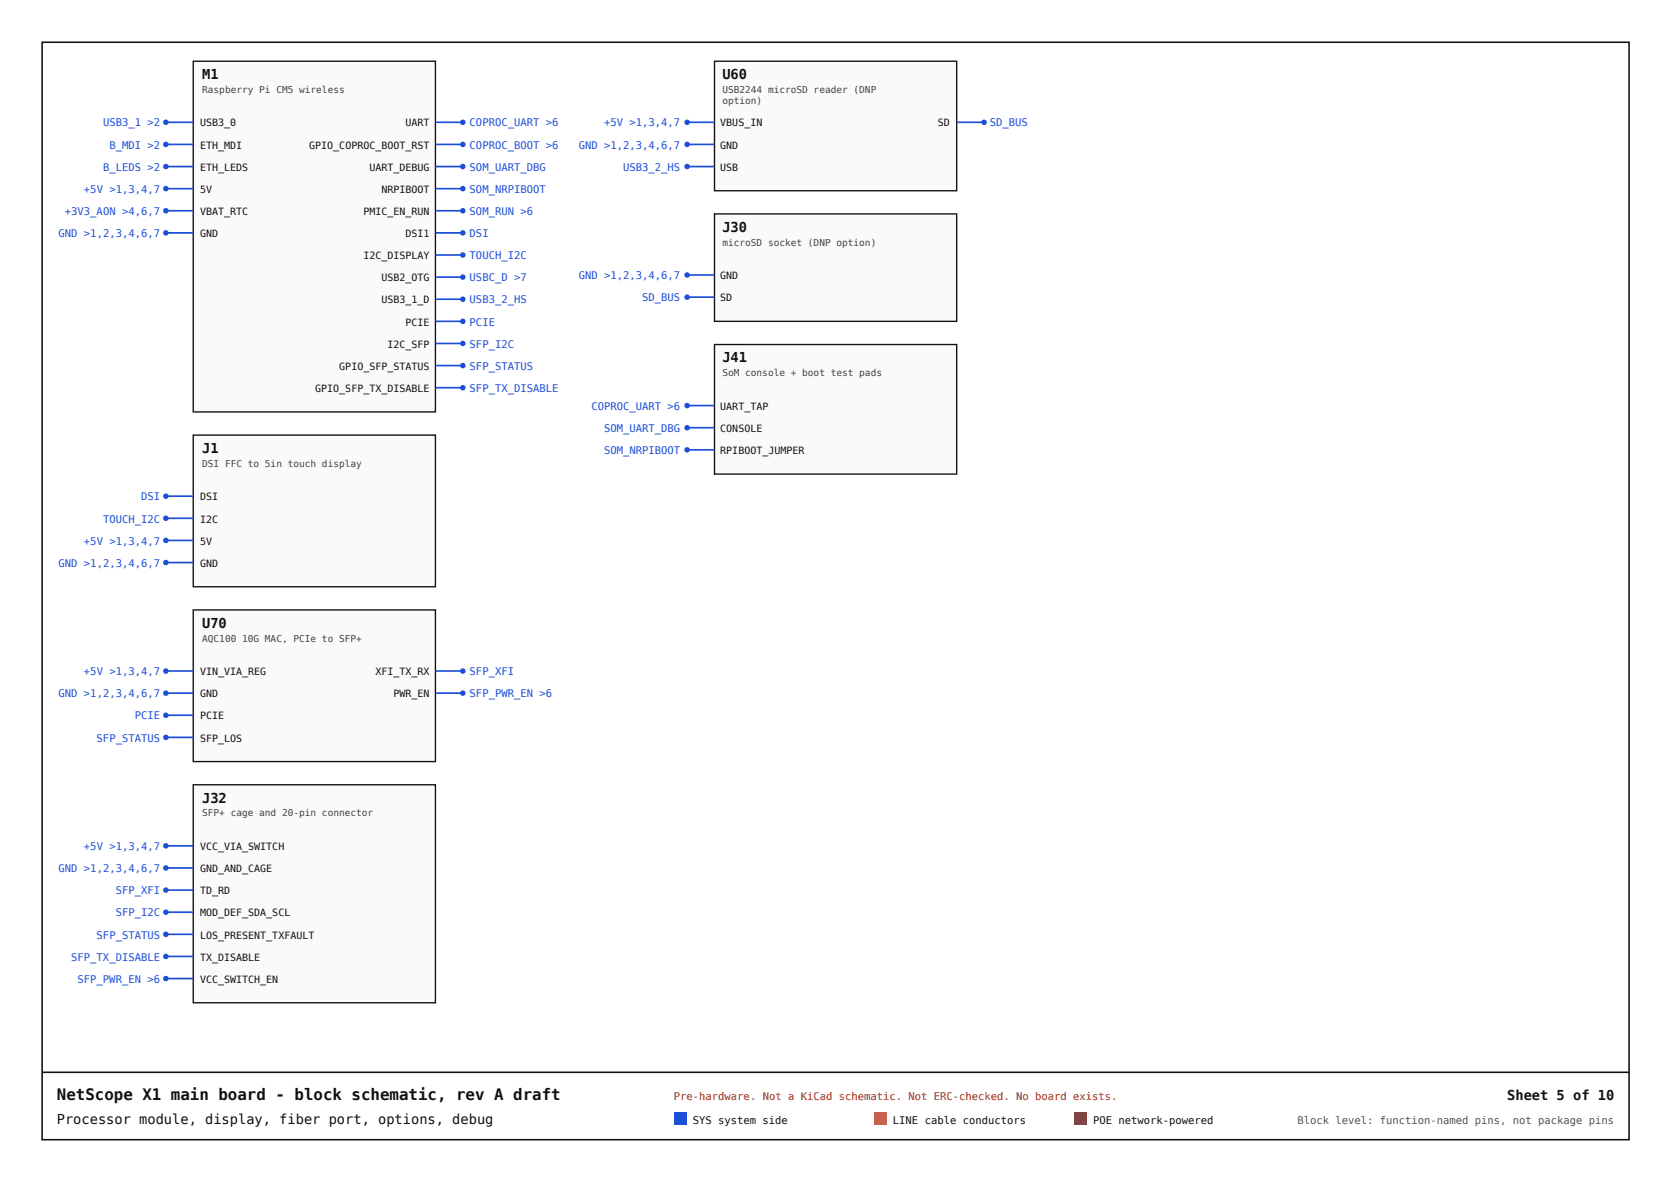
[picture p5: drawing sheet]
<svg xmlns="http://www.w3.org/2000/svg" width="420mm" height="297mm" viewBox="0 0 420 297" stroke-linecap="round" stroke-linejoin="round" font-family="sans-serif">
<path d="M48.6 15.4h60.8v88.1h-60.8z" fill="#fafafa"/>
<path d="M48.6 15.4h60.8v88.1h-60.8z" fill="none" stroke="#111" stroke-width=".34"/>
<path d="M41.7 30.7h6.9" fill="none" stroke="#1d4ed8" stroke-width=".42"/>
<circle cx="41.7" cy="30.7" r=".69" fill="#1d4ed8"/>
<path d="M41.7 36.3h6.9" fill="none" stroke="#1d4ed8" stroke-width=".42"/>
<circle cx="41.7" cy="36.3" r=".69" fill="#1d4ed8"/>
<path d="M41.7 41.8h6.9" fill="none" stroke="#1d4ed8" stroke-width=".42"/>
<circle cx="41.7" cy="41.8" r=".69" fill="#1d4ed8"/>
<path d="M109.4 30.7h6.9" fill="none" stroke="#1d4ed8" stroke-width=".42"/>
<circle cx="116.3" cy="30.7" r=".69" fill="#1d4ed8"/>
<path d="M109.4 36.3h6.9" fill="none" stroke="#1d4ed8" stroke-width=".42"/>
<circle cx="116.3" cy="36.3" r=".69" fill="#1d4ed8"/>
<path d="M109.4 41.8h6.9" fill="none" stroke="#1d4ed8" stroke-width=".42"/>
<circle cx="116.3" cy="41.8" r=".69" fill="#1d4ed8"/>
<path d="M109.4 47.4h6.9" fill="none" stroke="#1d4ed8" stroke-width=".42"/>
<circle cx="116.3" cy="47.4" r=".69" fill="#1d4ed8"/>
<path d="M109.4 53h6.9" fill="none" stroke="#1d4ed8" stroke-width=".42"/>
<circle cx="116.3" cy="53" r=".69" fill="#1d4ed8"/>
<path d="M109.4 58.5h6.9" fill="none" stroke="#1d4ed8" stroke-width=".42"/>
<circle cx="116.3" cy="58.5" r=".69" fill="#1d4ed8"/>
<path d="M109.4 64.1h6.9" fill="none" stroke="#1d4ed8" stroke-width=".42"/>
<circle cx="116.3" cy="64.1" r=".69" fill="#1d4ed8"/>
<path d="M109.4 69.6h6.9" fill="none" stroke="#1d4ed8" stroke-width=".42"/>
<circle cx="116.3" cy="69.6" r=".69" fill="#1d4ed8"/>
<path d="M41.7 47.4h6.9" fill="none" stroke="#1d4ed8" stroke-width=".42"/>
<circle cx="41.7" cy="47.4" r=".69" fill="#1d4ed8"/>
<path d="M41.7 53h6.9" fill="none" stroke="#1d4ed8" stroke-width=".42"/>
<circle cx="41.7" cy="53" r=".69" fill="#1d4ed8"/>
<path d="M41.7 58.5h6.9" fill="none" stroke="#1d4ed8" stroke-width=".42"/>
<circle cx="41.7" cy="58.5" r=".69" fill="#1d4ed8"/>
<path d="M109.4 75.2h6.9" fill="none" stroke="#1d4ed8" stroke-width=".42"/>
<circle cx="116.3" cy="75.2" r=".69" fill="#1d4ed8"/>
<path d="M109.4 80.7h6.9" fill="none" stroke="#1d4ed8" stroke-width=".42"/>
<circle cx="116.3" cy="80.7" r=".69" fill="#1d4ed8"/>
<path d="M109.4 86.3h6.9" fill="none" stroke="#1d4ed8" stroke-width=".42"/>
<circle cx="116.3" cy="86.3" r=".69" fill="#1d4ed8"/>
<path d="M109.4 91.9h6.9" fill="none" stroke="#1d4ed8" stroke-width=".42"/>
<circle cx="116.3" cy="91.9" r=".69" fill="#1d4ed8"/>
<path d="M109.4 97.4h6.9" fill="none" stroke="#1d4ed8" stroke-width=".42"/>
<circle cx="116.3" cy="97.4" r=".69" fill="#1d4ed8"/>
<path d="M48.6 109.3h60.8v38.1h-60.8z" fill="#fafafa"/>
<path d="M48.6 109.3h60.8v38.1h-60.8z" fill="none" stroke="#111" stroke-width=".34"/>
<path d="M41.7 124.7h6.9" fill="none" stroke="#1d4ed8" stroke-width=".42"/>
<circle cx="41.7" cy="124.7" r=".69" fill="#1d4ed8"/>
<path d="M41.7 130.2h6.9" fill="none" stroke="#1d4ed8" stroke-width=".42"/>
<circle cx="41.7" cy="130.2" r=".69" fill="#1d4ed8"/>
<path d="M41.7 135.8h6.9" fill="none" stroke="#1d4ed8" stroke-width=".42"/>
<circle cx="41.7" cy="135.8" r=".69" fill="#1d4ed8"/>
<path d="M41.7 141.4h6.9" fill="none" stroke="#1d4ed8" stroke-width=".42"/>
<circle cx="41.7" cy="141.4" r=".69" fill="#1d4ed8"/>
<path d="M48.6 153.3h60.8v38.1h-60.8z" fill="#fafafa"/>
<path d="M48.6 153.3h60.8v38.1h-60.8z" fill="none" stroke="#111" stroke-width=".34"/>
<path d="M41.7 168.6h6.9" fill="none" stroke="#1d4ed8" stroke-width=".42"/>
<circle cx="41.7" cy="168.6" r=".69" fill="#1d4ed8"/>
<path d="M41.7 174.2h6.9" fill="none" stroke="#1d4ed8" stroke-width=".42"/>
<circle cx="41.7" cy="174.2" r=".69" fill="#1d4ed8"/>
<path d="M41.7 179.7h6.9" fill="none" stroke="#1d4ed8" stroke-width=".42"/>
<circle cx="41.7" cy="179.7" r=".69" fill="#1d4ed8"/>
<path d="M109.4 168.6h6.9" fill="none" stroke="#1d4ed8" stroke-width=".42"/>
<circle cx="116.3" cy="168.6" r=".69" fill="#1d4ed8"/>
<path d="M41.7 185.3h6.9" fill="none" stroke="#1d4ed8" stroke-width=".42"/>
<circle cx="41.7" cy="185.3" r=".69" fill="#1d4ed8"/>
<path d="M109.4 174.2h6.9" fill="none" stroke="#1d4ed8" stroke-width=".42"/>
<circle cx="116.3" cy="174.2" r=".69" fill="#1d4ed8"/>
<path d="M48.6 197.2h60.8v54.8h-60.8z" fill="#fafafa"/>
<path d="M48.6 197.2h60.8v54.8h-60.8z" fill="none" stroke="#111" stroke-width=".34"/>
<path d="M41.7 212.5h6.9" fill="none" stroke="#1d4ed8" stroke-width=".42"/>
<circle cx="41.7" cy="212.5" r=".69" fill="#1d4ed8"/>
<path d="M41.7 218.1h6.9" fill="none" stroke="#1d4ed8" stroke-width=".42"/>
<circle cx="41.7" cy="218.1" r=".69" fill="#1d4ed8"/>
<path d="M41.7 223.7h6.9" fill="none" stroke="#1d4ed8" stroke-width=".42"/>
<circle cx="41.7" cy="223.7" r=".69" fill="#1d4ed8"/>
<path d="M41.7 229.2h6.9" fill="none" stroke="#1d4ed8" stroke-width=".42"/>
<circle cx="41.7" cy="229.2" r=".69" fill="#1d4ed8"/>
<path d="M41.7 234.8h6.9" fill="none" stroke="#1d4ed8" stroke-width=".42"/>
<circle cx="41.7" cy="234.8" r=".69" fill="#1d4ed8"/>
<path d="M41.7 240.3h6.9" fill="none" stroke="#1d4ed8" stroke-width=".42"/>
<circle cx="41.7" cy="240.3" r=".69" fill="#1d4ed8"/>
<path d="M41.7 245.9h6.9" fill="none" stroke="#1d4ed8" stroke-width=".42"/>
<circle cx="41.7" cy="245.9" r=".69" fill="#1d4ed8"/>
<path d="M179.6 15.4h60.8v32.5h-60.8z" fill="#fafafa"/>
<path d="M179.6 15.4h60.8v32.5h-60.8z" fill="none" stroke="#111" stroke-width=".34"/>
<path d="M172.7 30.7h6.9" fill="none" stroke="#1d4ed8" stroke-width=".42"/>
<circle cx="172.7" cy="30.7" r=".69" fill="#1d4ed8"/>
<path d="M172.7 36.3h6.9" fill="none" stroke="#1d4ed8" stroke-width=".42"/>
<circle cx="172.7" cy="36.3" r=".69" fill="#1d4ed8"/>
<path d="M172.7 41.8h6.9" fill="none" stroke="#1d4ed8" stroke-width=".42"/>
<circle cx="172.7" cy="41.8" r=".69" fill="#1d4ed8"/>
<path d="M240.4 30.7h6.9" fill="none" stroke="#1d4ed8" stroke-width=".42"/>
<circle cx="247.3" cy="30.7" r=".69" fill="#1d4ed8"/>
<path d="M179.6 53.8h60.8v26.9h-60.8z" fill="#fafafa"/>
<path d="M179.6 53.8h60.8v26.9h-60.8z" fill="none" stroke="#111" stroke-width=".34"/>
<path d="M172.7 69.1h6.9" fill="none" stroke="#1d4ed8" stroke-width=".42"/>
<circle cx="172.7" cy="69.1" r=".69" fill="#1d4ed8"/>
<path d="M172.7 74.7h6.9" fill="none" stroke="#1d4ed8" stroke-width=".42"/>
<circle cx="172.7" cy="74.7" r=".69" fill="#1d4ed8"/>
<path d="M179.6 86.6h60.8v32.5h-60.8z" fill="#fafafa"/>
<path d="M179.6 86.6h60.8v32.5h-60.8z" fill="none" stroke="#111" stroke-width=".34"/>
<path d="M172.7 101.9h6.9" fill="none" stroke="#1d4ed8" stroke-width=".42"/>
<circle cx="172.7" cy="101.9" r=".69" fill="#1d4ed8"/>
<path d="M172.7 107.5h6.9" fill="none" stroke="#1d4ed8" stroke-width=".42"/>
<circle cx="172.7" cy="107.5" r=".69" fill="#1d4ed8"/>
<path d="M172.7 113h6.9" fill="none" stroke="#1d4ed8" stroke-width=".42"/>
<circle cx="172.7" cy="113" r=".69" fill="#1d4ed8"/>
<path d="M10.6 10.6h398.8v275.8h-398.8zM10.6 269.4h398.8" fill="none" stroke="#111" stroke-width=".4"/>
<path d="M169.4 279.5h3.2v3.2h-3.2z" fill="#1d4ed8"/>
<path d="M219.7 279.5h3.1v3.2h-3.1z" fill="#b45309"/>
<path d="M269.9 279.5h3.2v3.2h-3.2z" fill="#b91c1c"/>
<text font-size="4" fill="#111" x="14.3" y="276.3">NetScope X1 main board - block schematic, rev A draft</text>
<g font-size="3.4" fill="#111">
<text x="50.8" y="19.9">M1</text>
<text x="181.5" y="19.9">U60</text>
<text x="181.5" y="58.3">J30</text>
<text x="181.5" y="91.1">J41</text>
<text x="50.8" y="113.8">J1</text>
<text x="50.8" y="157.8">U70</text>
<text x="50.8" y="201.7">J32</text>
<text x="378.8" y="276.3">Sheet 5 of 10</text>
<text x="14.3" y="282.4">Processor module, display, fiber port, options, debug</text>
</g>
<g font-size="2.6" fill="#1d4ed8">
<text x="25.9" y="31.8">USB3_1 &gt;2</text>
<text x="118" y="31.8">COPROC_UART &gt;6</text>
<text x="151.8" y="31.8">+5V &gt;1,3,4,7</text>
<text x="248.8" y="31.8">SD_BUS</text>
<text x="27.5" y="37.3">B_MDI &gt;2</text>
<text x="118" y="37.3">COPROC_BOOT &gt;6</text>
<text x="145.5" y="37.3">GND &gt;1,2,3,4,6,7</text>
<text x="25.9" y="42.9">B_LEDS &gt;2</text>
<text x="118" y="42.9">SOM_UART_DBG</text>
<text x="156.6" y="42.9">USB3_2_HS</text>
<text x="21.1" y="48.5">+5V &gt;1,3,4,7</text>
<text x="118" y="48.5">SOM_NRPIBOOT</text>
<text x="14.7" y="59.6">GND &gt;1,2,3,4,6,7</text>
<text x="16.3" y="54">+3V3_AON &gt;4,6,7</text>
<text x="118" y="54">SOM_RUN &gt;6</text>
<text x="118" y="59.6">DSI</text>
<text x="118" y="65.1">TOUCH_I2C</text>
<text x="118" y="70.7">USBC_D &gt;7</text>
<text x="145.5" y="70.2">GND &gt;1,2,3,4,6,7</text>
<text x="118" y="76.2">USB3_2_HS</text>
<text x="161.4" y="75.7">SD_BUS</text>
<text x="118" y="81.8">PCIE</text>
<text x="118" y="87.4">SFP_I2C</text>
<text x="118" y="92.9">SFP_STATUS</text>
<text x="118" y="98.5">SFP_TX_DISABLE</text>
<text x="148.7" y="103">COPROC_UART &gt;6</text>
<text x="151.8" y="108.5">SOM_UART_DBG</text>
<text x="151.8" y="114.1">SOM_NRPIBOOT</text>
<text x="35.4" y="125.7">DSI</text>
<text x="25.9" y="131.3">TOUCH_I2C</text>
<text x="21.1" y="136.9">+5V &gt;1,3,4,7</text>
<text x="14.7" y="142.4">GND &gt;1,2,3,4,6,7</text>
<text x="21.1" y="169.7">+5V &gt;1,3,4,7</text>
<text x="118" y="169.7">SFP_XFI</text>
<text x="14.7" y="175.2">GND &gt;1,2,3,4,6,7</text>
<text x="118" y="175.2">SFP_PWR_EN &gt;6</text>
<text x="33.9" y="180.8">PCIE</text>
<text x="24.3" y="186.3">SFP_STATUS</text>
<text x="21.1" y="213.6">+5V &gt;1,3,4,7</text>
<text x="14.7" y="219.2">GND &gt;1,2,3,4,6,7</text>
<text x="29.1" y="224.7">SFP_XFI</text>
<text x="29.1" y="230.3">SFP_I2C</text>
<text x="24.3" y="235.8">SFP_STATUS</text>
<text x="17.9" y="241.4">SFP_TX_DISABLE</text>
<text x="19.5" y="246.9">SFP_PWR_EN &gt;6</text>
</g>
<text font-size="2.6" fill="#b91c1c" x="169.4" y="276.3">Pre-hardware. Not a KiCad schematic. Not ERC-checked. No board exists.</text>
<g font-size="2.6" fill="#111">
<text x="174.1" y="282.4">SYS system side</text>
<text x="224.4" y="282.4">LINE cable conductors</text>
<text x="274.7" y="282.4">POE network-powered</text>
</g>
<text font-size="2.6" fill="#555" x="326.1" y="282.4">Block level: function-named pins, not package pins</text>
<g font-size="2.5" fill="#111">
<text x="50.3" y="31.8">USB3_0</text>
<text x="101.9" y="31.8">UART</text>
<text x="181" y="31.8">VBUS_IN</text>
<text x="235.7" y="31.8">SD</text>
<text x="50.3" y="37.3">ETH_MDI</text>
<text x="77.7" y="37.3">GPIO_COPROC_BOOT_RST</text>
<text x="181" y="37.3">GND</text>
<text x="50.3" y="42.9">ETH_LEDS</text>
<text x="92.8" y="42.9">UART_DEBUG</text>
<text x="181" y="42.9">USB</text>
<text x="50.3" y="48.5">5V</text>
<text x="95.9" y="48.5">NRPIBOOT</text>
<text x="50.3" y="54">VBAT_RTC</text>
<text x="50.3" y="59.6">GND</text>
<text x="91.3" y="54">PMIC_EN_RUN</text>
<text x="101.9" y="59.6">DSI1</text>
<text x="91.3" y="65.1">I2C_DISPLAY</text>
<text x="95.9" y="70.7">USB2_OTG</text>
<text x="181" y="70.2">GND</text>
<text x="95.9" y="76.2">USB3_1_D</text>
<text x="181" y="75.7">SD</text>
<text x="101.9" y="81.8">PCIE</text>
<text x="97.4" y="87.4">I2C_SFP</text>
<text x="85.3" y="92.9">GPIO_SFP_STATUS</text>
<text x="79.2" y="98.5">GPIO_SFP_TX_DISABLE</text>
<text x="181" y="103">UART_TAP</text>
<text x="181" y="108.5">CONSOLE</text>
<text x="181" y="114.1">RPIBOOT_JUMPER</text>
<text x="50.3" y="125.7">DSI</text>
<text x="50.3" y="131.3">I2C</text>
<text x="50.3" y="136.9">5V</text>
<text x="50.3" y="142.4">GND</text>
<text x="50.3" y="169.7">VIN_VIA_REG</text>
<text x="94.4" y="169.7">XFI_TX_RX</text>
<text x="50.3" y="175.2">GND</text>
<text x="98.9" y="175.2">PWR_EN</text>
<text x="50.3" y="180.8">PCIE</text>
<text x="50.3" y="186.3">SFP_LOS</text>
<text x="50.3" y="213.6">VCC_VIA_SWITCH</text>
<text x="50.3" y="219.2">GND_AND_CAGE</text>
<text x="50.3" y="224.7">TD_RD</text>
<text x="50.3" y="230.3">MOD_DEF_SDA_SCL</text>
<text x="50.3" y="235.8">LOS_PRESENT_TXFAULT</text>
<text x="50.3" y="241.4">TX_DISABLE</text>
<text x="50.3" y="246.9">VCC_SWITCH_EN</text>
</g>
<g font-size="2.4" fill="#444">
<text x="50.8" y="23.3">Raspberry Pi CM5 wireless</text>
<text x="181.5" y="23.3">USB2244 microSD reader (DNP</text>
<text x="181.5" y="26.2">option)</text>
<text x="181.5" y="61.7">microSD socket (DNP option)</text>
<text x="181.5" y="94.5">SoM console + boot test pads</text>
<text x="50.8" y="117.3">DSI FFC to 5in touch display</text>
<text x="50.8" y="161.2">AQC100 10G MAC, PCIe to SFP+</text>
<text x="50.8" y="205.1">SFP+ cage and 20-pin connector</text>
</g>
</svg>
